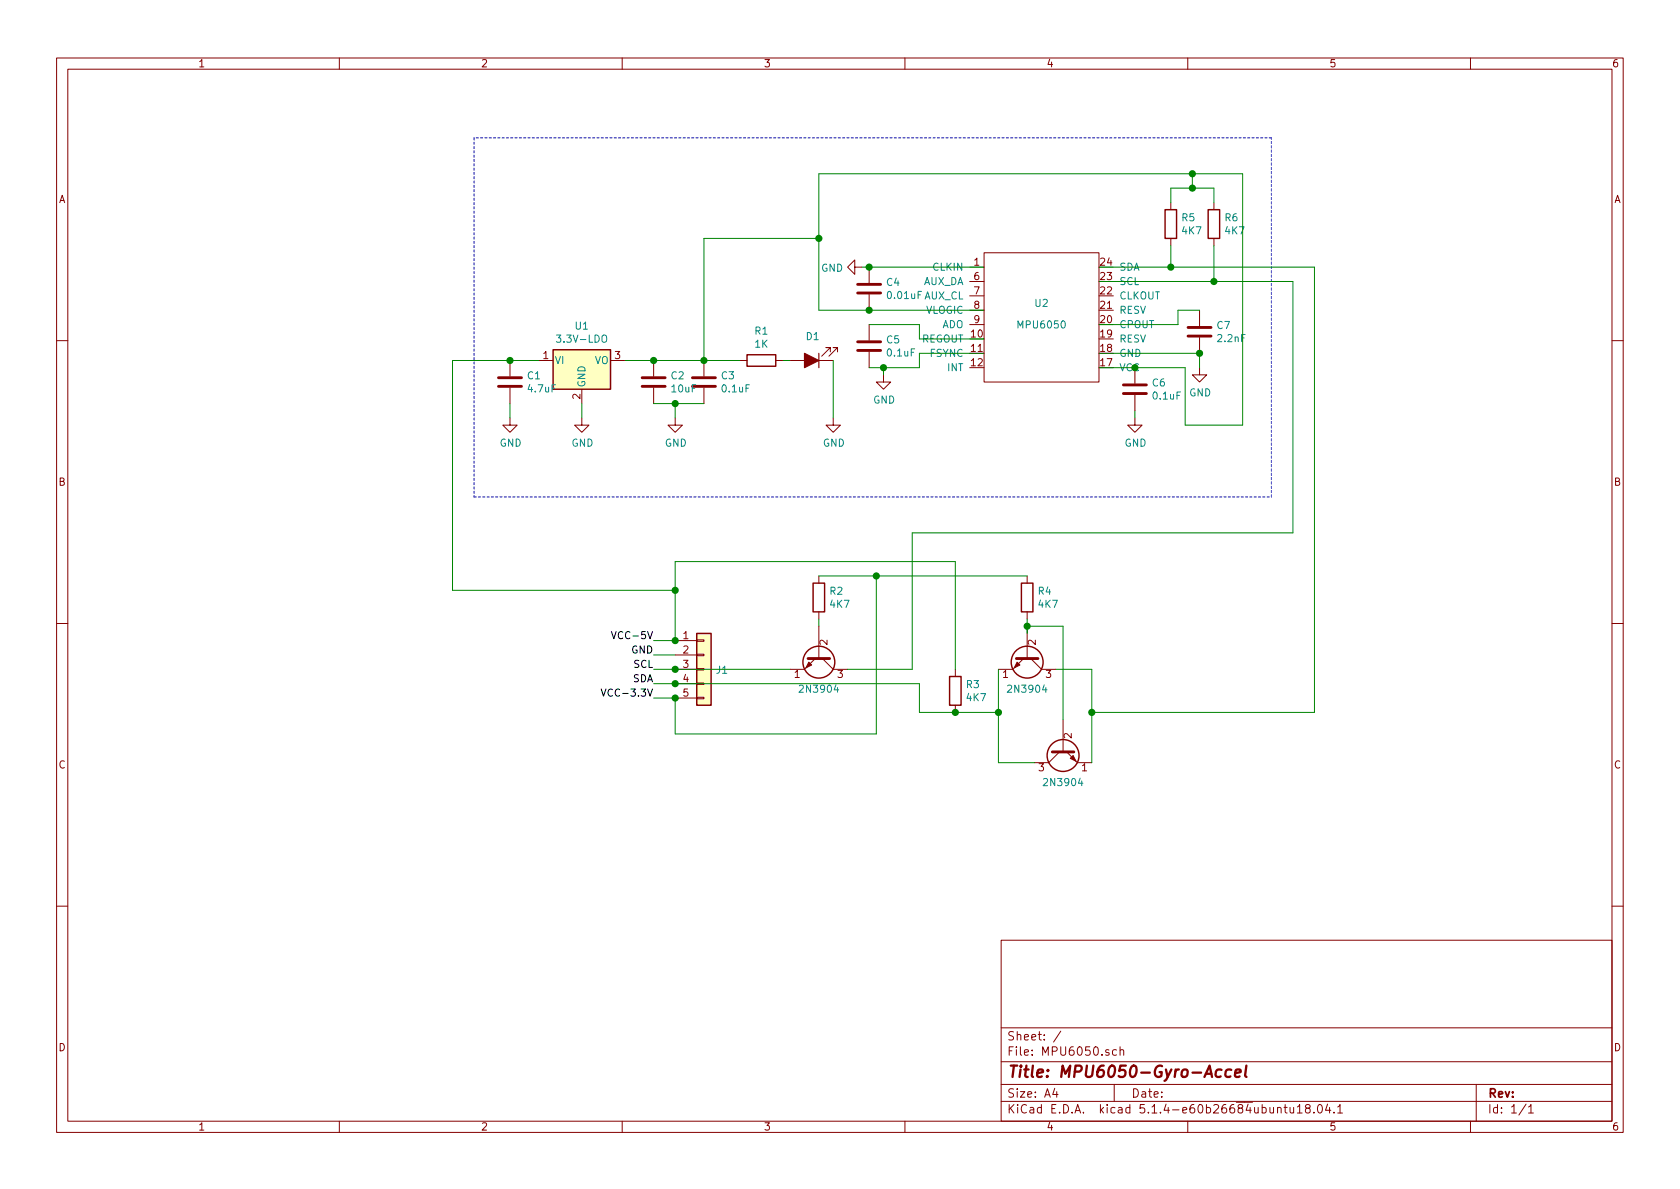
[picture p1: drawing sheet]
EESchema Schematic File Version 4
EELAYER 30 0
EELAYER END
$Descr A4 11693 8268
encoding utf-8
Sheet 1 1
Title "MPU6050-Gyro-Accel"
Date ""
Rev ""
Comp ""
Comment1 ""
Comment2 ""
Comment3 ""
Comment4 ""
$EndDescr
$Comp
L MPU6050:MPU6050 U2
U 1 1
P 7250 2150
F 0 "U2" H 7250 2200 50  0000 C CNN
F 1 "MPU6050" H 7250 2050 50  0000 C CNN
F 2 "" H 7250 2150 50  0001 C CNN
F 3 "" H 7250 2150 50  0001 C CNN
	1    7250 2150
	1    0    0    -1  
$EndComp
$Comp
L Device:R R5
U 1 1
P 8150 1550
F 0 "R5" H 8220 1596 50  0000 L CNN
F 1 "4K7" H 8220 1505 50  0000 L CNN
F 2 "" V 8080 1550 50  0001 C CNN
F 3 "~" H 8150 1550 50  0001 C CNN
	1    8150 1550
	1    0    0    -1  
$EndComp
$Comp
L Device:R R6
U 1 1
P 8450 1550
F 0 "R6" H 8520 1596 50  0000 L CNN
F 1 "4K7" H 8520 1505 50  0000 L CNN
F 2 "" V 8380 1550 50  0001 C CNN
F 3 "~" H 8450 1550 50  0001 C CNN
	1    8450 1550
	1    0    0    -1  
$EndComp
$Comp
L Device:R R1
U 1 1
P 5300 2500
F 0 "R1" V 5093 2500 50  0000 C CNN
F 1 "1K" V 5184 2500 50  0000 C CNN
F 2 "" V 5230 2500 50  0001 C CNN
F 3 "~" H 5300 2500 50  0001 C CNN
	1    5300 2500
	0    1    1    0   
$EndComp
$Comp
L Device:R R3
U 1 1
P 6650 4800
F 0 "R3" H 6720 4846 50  0000 L CNN
F 1 "4K7" H 6720 4755 50  0000 L CNN
F 2 "" V 6580 4800 50  0001 C CNN
F 3 "~" H 6650 4800 50  0001 C CNN
	1    6650 4800
	1    0    0    -1  
$EndComp
$Comp
L Device:C C7
U 1 1
P 8350 2300
F 0 "C7" H 8465 2346 50  0000 L CNN
F 1 "2.2nF" H 8465 2255 50  0000 L CNN
F 2 "" H 8388 2150 50  0001 C CNN
F 3 "~" H 8350 2300 50  0001 C CNN
	1    8350 2300
	1    0    0    -1  
$EndComp
$Comp
L Device:C C6
U 1 1
P 7900 2700
F 0 "C6" H 8015 2746 50  0000 L CNN
F 1 "0.1uF" H 8015 2655 50  0000 L CNN
F 2 "" H 7938 2550 50  0001 C CNN
F 3 "~" H 7900 2700 50  0001 C CNN
	1    7900 2700
	1    0    0    -1  
$EndComp
$Comp
L Device:C C1
U 1 1
P 3550 2650
F 0 "C1" H 3665 2696 50  0000 L CNN
F 1 "4.7uF" H 3665 2605 50  0000 L CNN
F 2 "" H 3588 2500 50  0001 C CNN
F 3 "~" H 3550 2650 50  0001 C CNN
	1    3550 2650
	1    0    0    -1  
$EndComp
$Comp
L Device:C C3
U 1 1
P 4900 2650
F 0 "C3" H 5015 2696 50  0000 L CNN
F 1 "0.1uF" H 5015 2605 50  0000 L CNN
F 2 "" H 4938 2500 50  0001 C CNN
F 3 "~" H 4900 2650 50  0001 C CNN
	1    4900 2650
	1    0    0    -1  
$EndComp
$Comp
L Device:C C2
U 1 1
P 4550 2650
F 0 "C2" H 4665 2696 50  0000 L CNN
F 1 "10uF" H 4665 2605 50  0000 L CNN
F 2 "" H 4588 2500 50  0001 C CNN
F 3 "~" H 4550 2650 50  0001 C CNN
	1    4550 2650
	1    0    0    -1  
$EndComp
$Comp
L Device:C C5
U 1 1
P 6050 2400
F 0 "C5" H 6165 2446 50  0000 L CNN
F 1 "0.1uF" H 6165 2355 50  0000 L CNN
F 2 "" H 6088 2250 50  0001 C CNN
F 3 "~" H 6050 2400 50  0001 C CNN
	1    6050 2400
	1    0    0    -1  
$EndComp
$Comp
L Device:C C4
U 1 1
P 6050 2000
F 0 "C4" H 6165 2046 50  0000 L CNN
F 1 "0.01uF" H 6165 1955 50  0000 L CNN
F 2 "" H 6088 1850 50  0001 C CNN
F 3 "~" H 6050 2000 50  0001 C CNN
	1    6050 2000
	1    0    0    -1  
$EndComp
$Comp
L Device:LED_ALT D1
U 1 1
P 5650 2500
F 0 "D1" H 5643 2336 50  0000 C CNN
F 1 "LED_ALT" H 5643 2336 50  0001 C CNN
F 2 "" H 5650 2500 50  0001 C CNN
F 3 "~" H 5650 2500 50  0001 C CNN
	1    5650 2500
	-1   0    0    1   
$EndComp
Wire Wire Line
	7650 1950 8450 1950
Wire Wire Line
	8450 1950 8450 1700
Wire Wire Line
	8450 1400 8450 1300
Wire Wire Line
	8450 1300 8300 1300
Wire Wire Line
	8300 1300 8300 1200
Connection ~ 8300 1300
Wire Wire Line
	7650 2450 8350 2450
Wire Wire Line
	7650 2250 8200 2250
Wire Wire Line
	8200 2250 8200 2150
Wire Wire Line
	8200 2150 8350 2150
$Comp
L power:GND #PWR08
U 1 1
P 8350 2550
F 0 "#PWR08" H 8350 2300 50  0001 C CNN
F 1 "GND" H 8355 2377 50  0000 C CNN
F 2 "" H 8350 2550 50  0001 C CNN
F 3 "" H 8350 2550 50  0001 C CNN
	1    8350 2550
	1    0    0    -1  
$EndComp
Wire Wire Line
	8350 2450 8350 2550
Connection ~ 8350 2450
Wire Wire Line
	7650 2550 7900 2550
$Comp
L power:GND #PWR07
U 1 1
P 7900 2900
F 0 "#PWR07" H 7900 2650 50  0001 C CNN
F 1 "GND" H 7905 2727 50  0000 C CNN
F 2 "" H 7900 2900 50  0001 C CNN
F 3 "" H 7900 2900 50  0001 C CNN
	1    7900 2900
	1    0    0    -1  
$EndComp
$Comp
L power:GND #PWR05
U 1 1
P 6000 1850
F 0 "#PWR05" H 6000 1600 50  0001 C CNN
F 1 "GND" V 6005 1722 50  0000 R CNN
F 2 "" H 6000 1850 50  0001 C CNN
F 3 "" H 6000 1850 50  0001 C CNN
	1    6000 1850
	0    1    1    0   
$EndComp
Wire Wire Line
	6000 1850 6050 1850
Wire Wire Line
	6850 2350 6400 2350
Wire Wire Line
	6400 2350 6400 2250
Wire Wire Line
	6850 2450 6400 2450
Wire Wire Line
	6400 2450 6400 2550
Wire Wire Line
	6400 2550 6150 2550
$Comp
L power:GND #PWR06
U 1 1
P 6150 2600
F 0 "#PWR06" H 6150 2350 50  0001 C CNN
F 1 "GND" H 6155 2427 50  0000 C CNN
F 2 "" H 6150 2600 50  0001 C CNN
F 3 "" H 6150 2600 50  0001 C CNN
	1    6150 2600
	1    0    0    -1  
$EndComp
Wire Wire Line
	6150 2550 6150 2600
Connection ~ 6150 2550
$Comp
L Regulator_Linear:LF15_TO220 U1
U 1 1
P 4050 2500
F 0 "U1" H 4050 2742 50  0000 C CNN
F 1 "3.3V-LDO" H 4050 2651 50  0000 C CNN
F 2 "Package_TO_SOT_THT:TO-220-3_Vertical" H 4050 2725 50  0001 C CIN
F 3 "http://www.st.com/content/ccc/resource/technical/document/datasheet/c4/0e/7e/2a/be/bc/4c/bd/CD00000546.pdf/files/CD00000546.pdf/jcr:content/translations/en.CD00000546.pdf" H 4050 2450 50  0001 C CNN
	1    4050 2500
	1    0    0    -1  
$EndComp
$Comp
L power:GND #PWR02
U 1 1
P 4050 2900
F 0 "#PWR02" H 4050 2650 50  0001 C CNN
F 1 "GND" H 4055 2727 50  0000 C CNN
F 2 "" H 4050 2900 50  0001 C CNN
F 3 "" H 4050 2900 50  0001 C CNN
	1    4050 2900
	1    0    0    -1  
$EndComp
Wire Wire Line
	4050 2900 4050 2800
Wire Wire Line
	3550 2500 3750 2500
$Comp
L power:GND #PWR01
U 1 1
P 3550 2900
F 0 "#PWR01" H 3550 2650 50  0001 C CNN
F 1 "GND" H 3555 2727 50  0000 C CNN
F 2 "" H 3550 2900 50  0001 C CNN
F 3 "" H 3550 2900 50  0001 C CNN
	1    3550 2900
	1    0    0    -1  
$EndComp
Wire Wire Line
	3550 2800 3550 2900
Wire Wire Line
	4350 2500 4550 2500
Wire Wire Line
	4900 2500 4550 2500
Connection ~ 4550 2500
Wire Wire Line
	4550 2800 4700 2800
$Comp
L power:GND #PWR03
U 1 1
P 4700 2900
F 0 "#PWR03" H 4700 2650 50  0001 C CNN
F 1 "GND" H 4705 2727 50  0000 C CNN
F 2 "" H 4700 2900 50  0001 C CNN
F 3 "" H 4700 2900 50  0001 C CNN
	1    4700 2900
	1    0    0    -1  
$EndComp
Wire Wire Line
	4700 2900 4700 2800
Connection ~ 4700 2800
Wire Wire Line
	4700 2800 4900 2800
Wire Wire Line
	4900 2500 5150 2500
Connection ~ 4900 2500
$Comp
L power:GND #PWR04
U 1 1
P 5800 2900
F 0 "#PWR04" H 5800 2650 50  0001 C CNN
F 1 "GND" H 5805 2727 50  0000 C CNN
F 2 "" H 5800 2900 50  0001 C CNN
F 3 "" H 5800 2900 50  0001 C CNN
	1    5800 2900
	1    0    0    -1  
$EndComp
Wire Wire Line
	5800 2500 5800 2900
$Comp
L Connector_Generic:Conn_01x05 J1
U 1 1
P 4900 4650
F 0 "J1" H 4980 4646 50  0000 L CNN
F 1 "Conn_01x05" H 4980 4601 50  0001 L CNN
F 2 "" H 4900 4650 50  0001 C CNN
F 3 "~" H 4900 4650 50  0001 C CNN
	1    4900 4650
	1    0    0    -1  
$EndComp
Wire Wire Line
	8250 2550 8250 2950
Wire Wire Line
	8250 2950 8650 2950
Wire Wire Line
	8650 2950 8650 1200
Wire Wire Line
	8650 1200 8300 1200
Connection ~ 8300 1200
Wire Wire Line
	5700 2150 5700 1650
Wire Wire Line
	5700 1200 8300 1200
Wire Wire Line
	4900 2500 4900 1650
Wire Wire Line
	4900 1650 5700 1650
Connection ~ 5700 1650
Wire Wire Line
	5700 1650 5700 1200
Wire Notes Line
	3300 950  3300 3450
Wire Notes Line
	3300 3450 8850 3450
Wire Notes Line
	8850 3450 8850 950 
Wire Notes Line
	8850 950  3300 950 
$Comp
L Transistor_BJT:2N3904 Q1
U 1 1
P 5700 4550
F 0 "Q1" V 5935 4550 50  0001 C CNN
F 1 "2N3904" V 5936 4550 50  0000 C CNN
F 2 "Package_TO_SOT_THT:TO-92_Inline" H 5900 4475 50  0001 L CIN
F 3 "https://www.fairchildsemi.com/datasheets/2N/2N3904.pdf" H 5700 4550 50  0001 L CNN
	1    5700 4550
	0    1    1    0   
$EndComp
$Comp
L Transistor_BJT:2N3904 Q2
U 1 1
P 7150 4550
F 0 "Q2" V 7385 4550 50  0001 C CNN
F 1 "2N3904" V 7386 4550 50  0000 C CNN
F 2 "Package_TO_SOT_THT:TO-92_Inline" H 7350 4475 50  0001 L CIN
F 3 "https://www.fairchildsemi.com/datasheets/2N/2N3904.pdf" H 7150 4550 50  0001 L CNN
	1    7150 4550
	0    1    1    0   
$EndComp
$Comp
L Transistor_BJT:2N3904 Q3
U 1 1
P 7400 5200
F 0 "Q3" V 7635 5200 50  0001 C CNN
F 1 "2N3904" V 7636 5200 50  0000 C CNN
F 2 "Package_TO_SOT_THT:TO-92_Inline" H 7600 5125 50  0001 L CIN
F 3 "https://www.fairchildsemi.com/datasheets/2N/2N3904.pdf" H 7400 5200 50  0001 L CNN
	1    7400 5200
	0    -1   1    0   
$EndComp
$Comp
L Device:R R4
U 1 1
P 7150 4150
F 0 "R4" H 7220 4196 50  0000 L CNN
F 1 "4K7" H 7220 4105 50  0000 L CNN
F 2 "" V 7080 4150 50  0001 C CNN
F 3 "~" H 7150 4150 50  0001 C CNN
	1    7150 4150
	1    0    0    -1  
$EndComp
$Comp
L Device:R R2
U 1 1
P 5700 4150
F 0 "R2" H 5770 4196 50  0000 L CNN
F 1 "4K7" H 5770 4105 50  0000 L CNN
F 2 "" V 5630 4150 50  0001 C CNN
F 3 "~" H 5700 4150 50  0001 C CNN
	1    5700 4150
	1    0    0    -1  
$EndComp
Wire Wire Line
	5700 4300 5700 4350
Wire Wire Line
	5500 4650 4700 4650
Wire Wire Line
	7150 4300 7150 4350
Wire Wire Line
	6950 5300 7200 5300
Wire Wire Line
	7600 5300 7600 4950
Wire Wire Line
	7600 4650 7350 4650
Wire Wire Line
	6950 4650 6950 4950
Wire Wire Line
	7150 4400 7150 4350
Wire Wire Line
	7150 4350 7400 4350
Wire Wire Line
	7400 4350 7400 5000
Connection ~ 7150 4350
Wire Wire Line
	6650 4950 6950 4950
Connection ~ 6950 4950
Wire Wire Line
	6950 4950 6950 5300
Text Label 4550 4450 2    50   ~ 0
VCC-5V
Text Label 4550 4550 2    50   ~ 0
GND
Text Label 4550 4650 2    50   ~ 0
SCL
Text Label 4550 4750 2    50   ~ 0
SDA
Text Label 4550 4850 2    50   ~ 0
VCC-3.3V
Wire Wire Line
	4550 4450 4700 4450
Wire Wire Line
	4550 4550 4700 4550
Wire Wire Line
	4550 4650 4700 4650
Connection ~ 4700 4650
Wire Wire Line
	4550 4750 4700 4750
Wire Wire Line
	4550 4850 4700 4850
Wire Wire Line
	4700 4850 4700 5100
Wire Wire Line
	4700 5100 6100 5100
Wire Wire Line
	6100 5100 6100 4000
Wire Wire Line
	6100 4000 5700 4000
Connection ~ 4700 4850
Wire Wire Line
	6100 4000 7150 4000
Connection ~ 6100 4000
Wire Wire Line
	4700 4450 4700 4100
Wire Wire Line
	4700 3900 6650 3900
Wire Wire Line
	6650 3900 6650 4650
Connection ~ 4700 4450
Wire Wire Line
	4700 4750 6400 4750
Wire Wire Line
	6400 4750 6400 4950
Wire Wire Line
	6400 4950 6650 4950
Connection ~ 4700 4750
Connection ~ 6650 4950
Wire Wire Line
	3550 2500 3150 2500
Wire Wire Line
	3150 2500 3150 4100
Wire Wire Line
	3150 4100 4700 4100
Connection ~ 3550 2500
Connection ~ 4700 4100
Wire Wire Line
	4700 4100 4700 3900
Wire Wire Line
	5900 4650 6350 4650
Wire Wire Line
	6350 4650 6350 3700
Wire Wire Line
	6350 3700 9000 3700
Wire Wire Line
	9000 3700 9000 1950
Wire Wire Line
	9000 1950 8450 1950
Connection ~ 8450 1950
Wire Wire Line
	7600 4950 9150 4950
Wire Wire Line
	9150 4950 9150 1850
Connection ~ 7600 4950
Wire Wire Line
	7600 4950 7600 4650
Wire Wire Line
	7650 1850 8150 1850
Wire Wire Line
	8150 1300 8150 1400
Wire Wire Line
	8150 1300 8300 1300
Wire Wire Line
	8150 1700 8150 1850
Connection ~ 8150 1850
Wire Wire Line
	8150 1850 9150 1850
Connection ~ 6050 1850
Connection ~ 6050 2150
Wire Wire Line
	6050 2150 5700 2150
Wire Wire Line
	6050 1850 6850 1850
Wire Wire Line
	6050 2150 6850 2150
Wire Wire Line
	5450 2500 5500 2500
Connection ~ 7900 2550
Wire Wire Line
	7900 2850 7900 2900
Wire Wire Line
	7900 2550 8250 2550
Wire Wire Line
	6150 2550 6050 2550
Wire Wire Line
	6050 2250 6400 2250
$EndSCHEMATC
